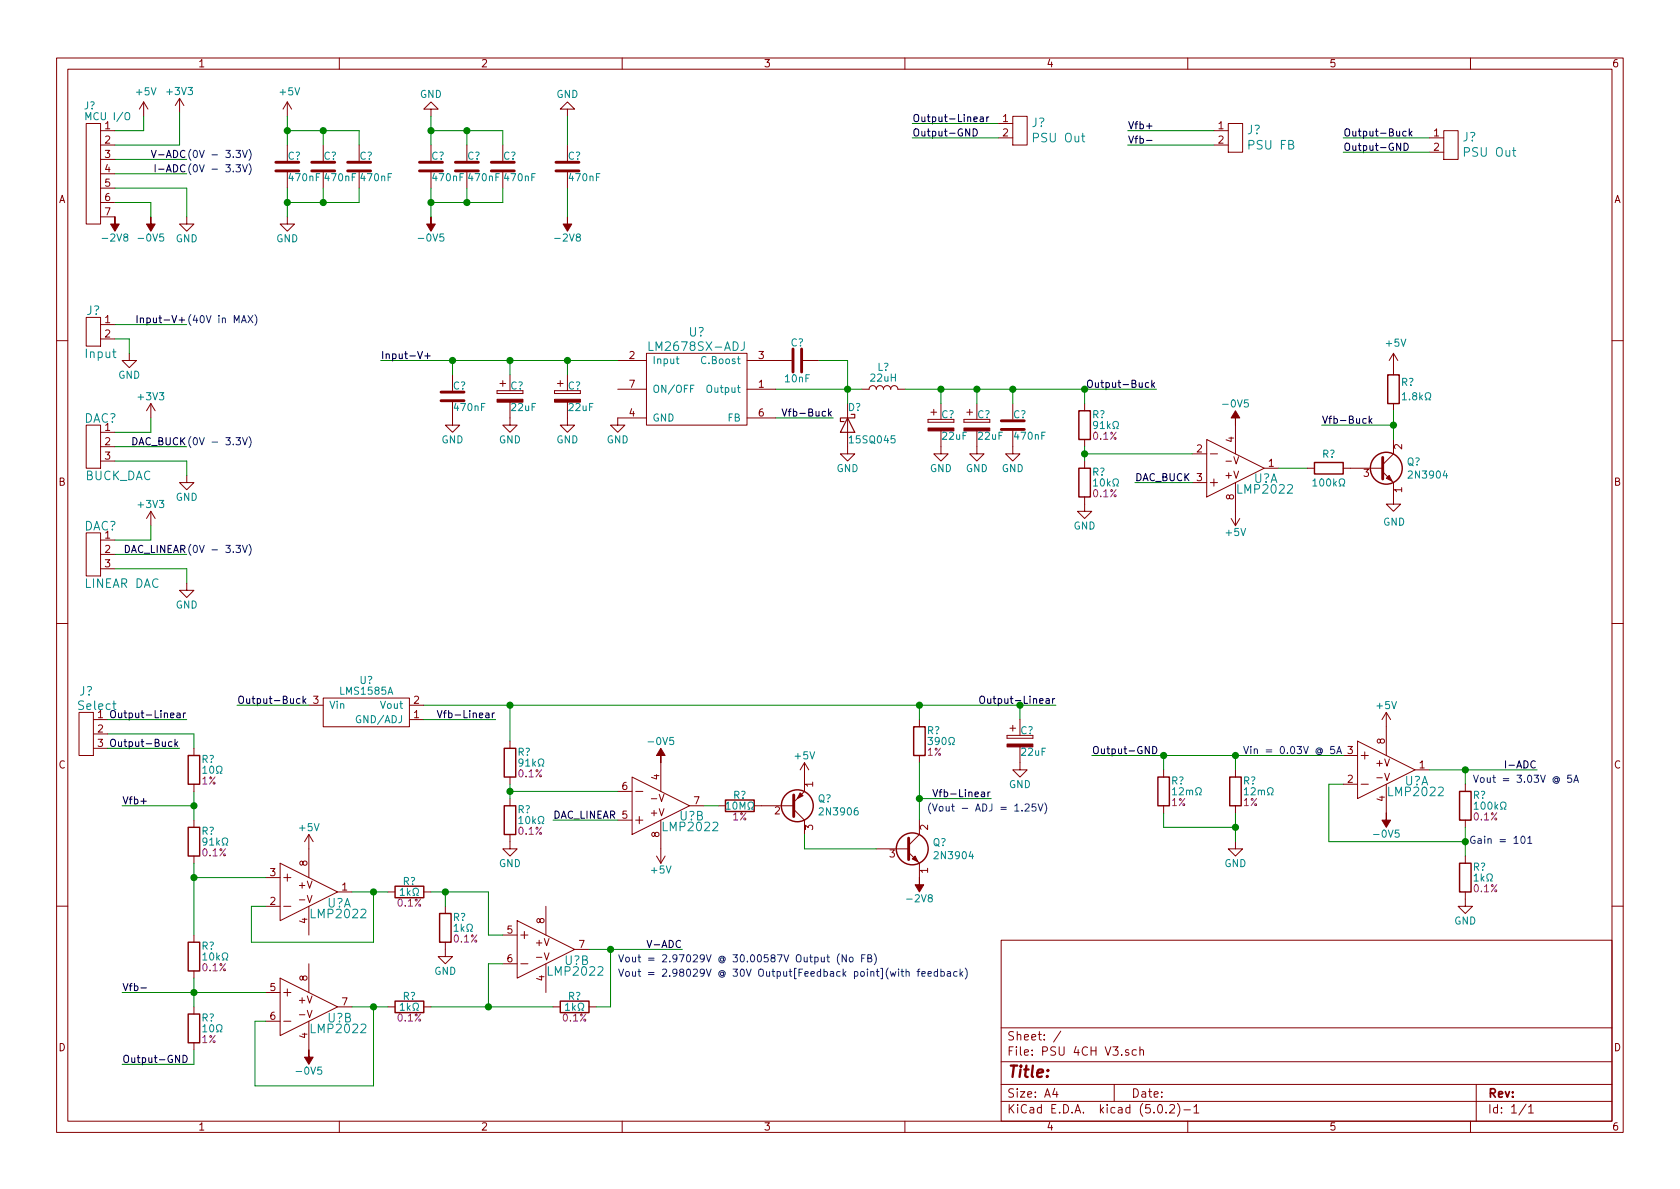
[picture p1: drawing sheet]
EESchema Schematic File Version 4
EELAYER 26 0
EELAYER END
$Descr A4 11693 8268
encoding utf-8
Sheet 1 1
Title ""
Date ""
Rev ""
Comp ""
Comment1 ""
Comment2 ""
Comment3 ""
Comment4 ""
$EndDescr
$Comp
L Custom_Library:LMP2022 U?
U 1 1
P 9650 5350
F 0 "U?" H 9775 5275 60  0000 L CNN
F 1 "LMP2022" H 9650 5200 60  0000 L CNN
F 2 "Housings_SSOP:VSSOP-8_3.0x3.0mm_Pitch0.65mm" H 9650 5350 60  0001 C CNN
F 3 "" H 9650 5350 60  0000 C CNN
	1    9650 5350
	1    0    0    -1  
$EndComp
$Comp
L Custom_Library:-0V5 #PWR?
U 1 1
P 9650 5650
F 0 "#PWR?" H 9650 5750 50  0001 C CNN
F 1 "-0V5" H 9650 5800 50  0000 C CNN
F 2 "" H 9650 5650 50  0000 C CNN
F 3 "" H 9650 5650 50  0000 C CNN
	1    9650 5650
	-1   0    0    1   
$EndComp
$Comp
L power:+5V #PWR?
U 1 1
P 9650 5050
F 0 "#PWR?" H 9650 4900 50  0001 C CNN
F 1 "+5V" H 9650 5200 50  0000 C CNN
F 2 "" H 9650 5050 50  0001 C CNN
F 3 "" H 9650 5050 50  0001 C CNN
	1    9650 5050
	1    0    0    -1  
$EndComp
$Comp
L power:GND #PWR?
U 1 1
P 8600 5850
F 0 "#PWR?" H 8600 5600 50  0001 C CNN
F 1 "GND" H 8600 5700 50  0000 C CNN
F 2 "" H 8600 5850 50  0001 C CNN
F 3 "" H 8600 5850 50  0001 C CNN
	1    8600 5850
	1    0    0    -1  
$EndComp
Connection ~ 8600 5250
Wire Wire Line
	8600 5250 8600 5350
$Comp
L Device:R R?
U 1 1
P 10200 5600
F 0 "R?" H 10250 5675 50  0000 L CNN
F 1 "100kΩ" H 10250 5600 50  0000 L CNN
F 2 "Resistors_SMD:R_0603_HandSoldering" V 10130 5600 50  0001 C CNN
F 3 "~" H 10200 5600 50  0001 C CNN
F 4 "0.1%" H 10250 5525 50  0000 L CNN "Tolerance"
F 5 "https://www.digikey.sg/product-detail/en/panasonic-electronic-components/ERA-3AEB104V/P100KDBCT-ND/1466100" H 10200 5600 50  0001 C CNN "Link"
	1    10200 5600
	1    0    0    -1  
$EndComp
$Comp
L Device:R R?
U 1 1
P 10200 6100
F 0 "R?" H 10250 6175 50  0000 L CNN
F 1 "1kΩ" H 10250 6100 50  0000 L CNN
F 2 "Resistors_SMD:R_0603_HandSoldering" V 10130 6100 50  0001 C CNN
F 3 "~" H 10200 6100 50  0001 C CNN
F 4 "0.1%" H 10250 6025 50  0000 L CNN "Tolerance"
F 5 "https://www.digikey.sg/product-detail/en/panasonic-electronic-components/ERA-3AEB102V/P1.0KDBCT-ND/1466052" H 10200 6100 50  0001 C CNN "Link"
	1    10200 6100
	1    0    0    -1  
$EndComp
$Comp
L power:GND #PWR?
U 1 1
P 10200 6250
F 0 "#PWR?" H 10200 6000 50  0001 C CNN
F 1 "GND" H 10200 6100 50  0000 C CNN
F 2 "" H 10200 6250 50  0001 C CNN
F 3 "" H 10200 6250 50  0001 C CNN
	1    10200 6250
	1    0    0    -1  
$EndComp
Wire Wire Line
	10200 5950 10200 5850
Wire Wire Line
	10200 5850 9250 5850
Wire Wire Line
	9250 5850 9250 5450
Wire Wire Line
	9250 5450 9350 5450
Connection ~ 10200 5850
Wire Wire Line
	10200 5850 10200 5750
Wire Wire Line
	10200 5450 10200 5350
Wire Wire Line
	10200 5350 9950 5350
Wire Wire Line
	8100 5350 8100 5250
Wire Wire Line
	8100 5250 8600 5250
Wire Wire Line
	8600 5850 8600 5750
Wire Wire Line
	8600 5750 8100 5750
Wire Wire Line
	8100 5750 8100 5650
Connection ~ 8600 5750
Wire Wire Line
	8600 5750 8600 5650
Text Notes 10250 5450 0    50   ~ 0
Vout = 3.03V @ 5A
Text Notes 8650 5250 0    50   ~ 0
Vin = 0.03V @ 5A
Wire Wire Line
	8600 5250 9350 5250
Text Notes 10225 5875 0    50   ~ 0
Gain = 101
$Comp
L Device:R R?
U 1 1
P 8100 5500
F 0 "R?" H 8150 5575 50  0000 L CNN
F 1 "12mΩ" H 8150 5500 50  0000 L CNN
F 2 "Resistors_SMD:R_0805_HandSoldering" V 8030 5500 50  0001 C CNN
F 3 "~" H 8100 5500 50  0001 C CNN
F 4 "1%" H 8150 5425 50  0000 L CNN "Tolerance"
F 5 "https://www.digikey.sg/product-detail/en/susumu/KRL1220E-M-R012-F-T5/408-1545-1-ND/3737727" H 8100 5500 50  0001 C CNN "Link"
	1    8100 5500
	1    0    0    -1  
$EndComp
$Comp
L Device:R R?
U 1 1
P 8600 5500
F 0 "R?" H 8650 5575 50  0000 L CNN
F 1 "12mΩ" H 8650 5500 50  0000 L CNN
F 2 "Resistors_SMD:R_0805_HandSoldering" V 8530 5500 50  0001 C CNN
F 3 "~" H 8600 5500 50  0001 C CNN
F 4 "1%" H 8650 5425 50  0000 L CNN "Tolerance"
F 5 "https://www.digikey.sg/product-detail/en/susumu/KRL1220E-M-R012-F-T5/408-1545-1-ND/3737727" H 8600 5500 50  0001 C CNN "Link"
	1    8600 5500
	1    0    0    -1  
$EndComp
Text Label 6350 850  0    50   ~ 0
Output-Linear
Text Label 6350 950  0    50   ~ 0
Output-GND
Wire Wire Line
	6350 850  6950 850 
Wire Wire Line
	8450 900  7850 900 
Wire Wire Line
	7600 5250 8100 5250
Connection ~ 8100 5250
Text Label 7600 5250 0    50   ~ 0
Output-GND
Wire Wire Line
	8450 1000 7850 1000
Text Label 7850 1000 0    50   ~ 0
Vfb-
Text Label 7850 900  0    50   ~ 0
Vfb+
Text Label 850  5600 0    50   ~ 0
Vfb+
Wire Wire Line
	1350 5100 1350 5200
Wire Wire Line
	1350 5500 1350 5600
Wire Wire Line
	1350 5600 850  5600
$Comp
L Device:R R?
U 1 1
P 1350 7150
F 0 "R?" H 1400 7225 50  0000 L CNN
F 1 "10Ω" H 1400 7150 50  0000 L CNN
F 2 "Resistors_SMD:R_0603_HandSoldering" V 1280 7150 50  0001 C CNN
F 3 "~" H 1350 7150 50  0001 C CNN
F 4 "1%" H 1400 7075 50  0000 L CNN "Tolerance"
F 5 "https://www.digikey.sg/product-detail/en/stackpole-electronics-inc/RNCP0603FTD10R0/RNCP0603FTD10R0CT-ND/2240413" H 1350 7150 50  0001 C CNN "Link"
	1    1350 7150
	1    0    0    -1  
$EndComp
Wire Wire Line
	1350 6900 1350 7000
Wire Wire Line
	1350 7300 1350 7400
Wire Wire Line
	1350 7400 850  7400
Text Label 850  6900 0    50   ~ 0
Vfb-
Text Label 850  7400 0    50   ~ 0
Output-GND
$Comp
L Device:R R?
U 1 1
P 1350 5850
F 0 "R?" H 1400 5925 50  0000 L CNN
F 1 "91kΩ" H 1400 5850 50  0000 L CNN
F 2 "Resistors_SMD:R_0603_HandSoldering" V 1280 5850 50  0001 C CNN
F 3 "~" H 1350 5850 50  0001 C CNN
F 4 "0.1%" H 1400 5775 50  0000 L CNN "Tolerance"
F 5 "https://www.digikey.sg/product-detail/en/panasonic-electronic-components/ERJ-PB3B9102V/P20196CT-ND/6214451" H 1350 5850 50  0001 C CNN "Link"
	1    1350 5850
	1    0    0    -1  
$EndComp
$Comp
L Device:R R?
U 1 1
P 1350 6650
F 0 "R?" H 1400 6725 50  0000 L CNN
F 1 "10kΩ" H 1400 6650 50  0000 L CNN
F 2 "Resistors_SMD:R_0603_HandSoldering" V 1280 6650 50  0001 C CNN
F 3 "~" H 1350 6650 50  0001 C CNN
F 4 "0.1%" H 1400 6575 50  0000 L CNN "Tolerance"
F 5 "https://www.digikey.sg/product-detail/en/panasonic-electronic-components/ERA-3AEB103V/P10KDBCT-ND/1466076" H 1350 6650 50  0001 C CNN "Link"
	1    1350 6650
	1    0    0    -1  
$EndComp
Connection ~ 1350 6900
$Comp
L Custom_Library:LMP2022 U?
U 1 1
P 2150 6200
F 0 "U?" H 2275 6125 60  0000 L CNN
F 1 "LMP2022" H 2150 6050 60  0000 L CNN
F 2 "Housings_SSOP:VSSOP-8_3.0x3.0mm_Pitch0.65mm" H 2150 6200 60  0001 C CNN
F 3 "" H 2150 6200 60  0000 C CNN
	1    2150 6200
	1    0    0    -1  
$EndComp
$Comp
L Custom_Library:LMP2022 U?
U 2 1
P 2150 7000
F 0 "U?" H 2275 6925 60  0000 L CNN
F 1 "LMP2022" H 2150 6850 60  0000 L CNN
F 2 "Housings_SSOP:VSSOP-8_3.0x3.0mm_Pitch0.65mm" H 2150 7000 60  0001 C CNN
F 3 "" H 2150 7000 60  0000 C CNN
	2    2150 7000
	1    0    0    -1  
$EndComp
$Comp
L Custom_Library:-0V5 #PWR?
U 1 1
P 2150 7300
F 0 "#PWR?" H 2150 7400 50  0001 C CNN
F 1 "-0V5" H 2150 7450 50  0000 C CNN
F 2 "" H 2150 7300 50  0000 C CNN
F 3 "" H 2150 7300 50  0000 C CNN
	1    2150 7300
	-1   0    0    1   
$EndComp
$Comp
L power:+5V #PWR?
U 1 1
P 2150 5900
F 0 "#PWR?" H 2150 5750 50  0001 C CNN
F 1 "+5V" H 2150 6050 50  0000 C CNN
F 2 "" H 2150 5900 50  0001 C CNN
F 3 "" H 2150 5900 50  0001 C CNN
	1    2150 5900
	1    0    0    -1  
$EndComp
Wire Wire Line
	1850 7100 1775 7100
Wire Wire Line
	2600 7000 2450 7000
Wire Wire Line
	1350 6800 1350 6900
Wire Wire Line
	1350 6500 1350 6100
Wire Wire Line
	1350 5700 1350 5600
Connection ~ 1350 5600
Wire Wire Line
	850  6900 1350 6900
Wire Wire Line
	1350 6900 1850 6900
Wire Wire Line
	1850 6100 1350 6100
Connection ~ 1350 6100
Wire Wire Line
	1350 6100 1350 6000
Wire Wire Line
	1850 6300 1750 6300
Wire Wire Line
	1750 6300 1750 6550
Wire Wire Line
	1750 6550 2600 6550
Wire Wire Line
	2600 6550 2600 6200
Wire Wire Line
	2600 6200 2450 6200
$Comp
L Device:R R?
U 1 1
P 2850 7000
F 0 "R?" V 2775 7000 50  0000 C CNN
F 1 "1kΩ" V 2850 7000 50  0000 C CNN
F 2 "Resistors_SMD:R_0603_HandSoldering" V 2780 7000 50  0001 C CNN
F 3 "~" H 2850 7000 50  0001 C CNN
F 4 "0.1%" V 2925 7000 50  0000 C CNN "Tolerance"
F 5 "https://www.digikey.sg/product-detail/en/panasonic-electronic-components/ERA-3AEB102V/P1.0KDBCT-ND/1466052" H 2850 7000 50  0001 C CNN "Link"
	1    2850 7000
	0    1    1    0   
$EndComp
$Comp
L Device:R R?
U 1 1
P 2850 6200
F 0 "R?" V 2775 6200 50  0000 C CNN
F 1 "1kΩ" V 2850 6200 50  0000 C CNN
F 2 "Resistors_SMD:R_0603_HandSoldering" V 2780 6200 50  0001 C CNN
F 3 "~" H 2850 6200 50  0001 C CNN
F 4 "0.1%" V 2925 6200 50  0000 C CNN "Tolerance"
F 5 "https://www.digikey.sg/product-detail/en/panasonic-electronic-components/ERA-3AEB102V/P1.0KDBCT-ND/1466052" H 2850 6200 50  0001 C CNN "Link"
	1    2850 6200
	0    1    1    0   
$EndComp
Wire Wire Line
	1775 7550 2600 7550
Wire Wire Line
	1775 7100 1775 7550
Wire Wire Line
	2600 7000 2600 7550
$Comp
L Device:R R?
U 1 1
P 3100 6450
F 0 "R?" H 3150 6525 50  0000 L CNN
F 1 "1kΩ" H 3150 6450 50  0000 L CNN
F 2 "Resistors_SMD:R_0603_HandSoldering" V 3030 6450 50  0001 C CNN
F 3 "~" H 3100 6450 50  0001 C CNN
F 4 "0.1%" H 3150 6375 50  0000 L CNN "Tolerance"
F 5 "https://www.digikey.sg/product-detail/en/panasonic-electronic-components/ERA-3AEB102V/P1.0KDBCT-ND/1466052" H 3100 6450 50  0001 C CNN "Link"
	1    3100 6450
	1    0    0    -1  
$EndComp
$Comp
L Custom_Library:LMP2022 U?
U 2 1
P 3800 6600
F 0 "U?" H 3925 6525 60  0000 L CNN
F 1 "LMP2022" H 3800 6450 60  0000 L CNN
F 2 "Housings_SSOP:VSSOP-8_3.0x3.0mm_Pitch0.65mm" H 3800 6600 60  0001 C CNN
F 3 "" H 3800 6600 60  0000 C CNN
	2    3800 6600
	1    0    0    -1  
$EndComp
Wire Wire Line
	3000 6200 3100 6200
Wire Wire Line
	3400 6200 3400 6500
Wire Wire Line
	3400 6500 3500 6500
$Comp
L Device:R R?
U 1 1
P 4000 7000
F 0 "R?" V 3925 7000 50  0000 C CNN
F 1 "1kΩ" V 4000 7000 50  0000 C CNN
F 2 "Resistors_SMD:R_0603_HandSoldering" V 3930 7000 50  0001 C CNN
F 3 "~" H 4000 7000 50  0001 C CNN
F 4 "0.1%" V 4075 7000 50  0000 C CNN "Tolerance"
F 5 "https://www.digikey.sg/product-detail/en/panasonic-electronic-components/ERA-3AEB102V/P1.0KDBCT-ND/1466052" H 4000 7000 50  0001 C CNN "Link"
	1    4000 7000
	0    1    1    0   
$EndComp
Wire Wire Line
	3500 6700 3400 6700
Wire Wire Line
	3400 6700 3400 7000
Connection ~ 3400 7000
Wire Wire Line
	3400 7000 3000 7000
Wire Wire Line
	2600 7000 2700 7000
Connection ~ 2600 7000
Wire Wire Line
	4250 7000 4250 6600
Wire Wire Line
	4250 6600 4100 6600
Wire Wire Line
	2700 6200 2600 6200
Connection ~ 2600 6200
Text Notes 4300 6800 0    50   ~ 0
Vout = 2.98029V @ 30V Output[Feedback point](with feedback)
Text Notes 4300 6700 0    50   ~ 0
Vout = 2.97029V @ 30.00587V Output (No FB)
$Comp
L Custom_Library:LM2678T-ADJ U?
U 1 1
P 4850 2700
F 0 "U?" H 4850 3100 60  0000 C CNN
F 1 "LM2678SX-ADJ" H 4850 3000 60  0000 C CNN
F 2 "TO_SOT_Packages_SMD:TO-263-7_TabPin4" H 4850 2900 60  0001 C CNN
F 3 "" H 4850 2900 60  0000 C CNN
F 4 "https://www.digikey.sg/product-detail/en/texas-instruments/LM2678SX-ADJ-NOPB/LM2678SX-ADJ-NOPBCT-ND/3526906" H 1400 100 50  0001 C CNN "Link"
	1    4850 2700
	1    0    0    -1  
$EndComp
$Comp
L Device:C C?
U 1 1
P 5550 2500
F 0 "C?" V 5425 2500 50  0000 C CNN
F 1 "10nF" V 5675 2500 50  0000 C CNN
F 2 "Capacitors_SMD:C_0805_HandSoldering" H 5588 2350 50  0001 C CNN
F 3 "~" H 5550 2500 50  0001 C CNN
	1    5550 2500
	0    1    1    0   
$EndComp
$Comp
L Device:D_Schottky D?
U 1 1
P 5900 2950
F 0 "D?" V 5775 2950 50  0000 L CNN
F 1 "15SQ045" V 6000 2950 50  0000 L CNN
F 2 "Diodes_ThroughHole:D_P600_R-6_P20.00mm_Horizontal" H 5900 2950 50  0001 C CNN
F 3 "http://www.smc-diodes.com/propdf/15SQ%20SERIES%20N0129%20REV.C.pdf" H 5900 2950 50  0001 C CNN
F 4 "https://www.digikey.sg/product-detail/en/smc-diode-solutions/15SQ045TR/1655-1354-1-ND/6022799" H 1400 100 50  0001 C CNN "Link"
	1    5900 2950
	0    1    1    0   
$EndComp
$Comp
L Device:L L?
U 1 1
P 6150 2700
F 0 "L?" V 6300 2700 50  0000 C CNN
F 1 "22uH" V 6225 2700 50  0000 C CNN
F 2 "Custom Github:Inductor-22uH-5.4A" H 6150 2700 50  0001 C CNN
F 3 "~" H 6150 2700 50  0001 C CNN
	1    6150 2700
	0    -1   -1   0   
$EndComp
$Comp
L Device:CP C?
U 1 1
P 6550 2950
F 0 "C?" H 6550 3025 50  0000 L CNN
F 1 "22uF" H 6550 2875 50  0000 L CNN
F 2 "Custom Github:Cap_Pol_Radial_D8_P2" H 6588 2800 50  0001 C CNN
F 3 "~" H 6550 2950 50  0001 C CNN
	1    6550 2950
	1    0    0    -1  
$EndComp
Wire Wire Line
	6550 2800 6550 2700
Wire Wire Line
	6550 2700 6300 2700
Wire Wire Line
	6000 2700 5900 2700
Wire Wire Line
	5900 2800 5900 2700
Connection ~ 5900 2700
Wire Wire Line
	5900 2700 5400 2700
$Comp
L power:GND #PWR?
U 1 1
P 5900 3100
F 0 "#PWR?" H 5900 2850 50  0001 C CNN
F 1 "GND" H 5900 2950 50  0000 C CNN
F 2 "" H 5900 3100 50  0001 C CNN
F 3 "" H 5900 3100 50  0001 C CNN
	1    5900 3100
	1    0    0    -1  
$EndComp
$Comp
L power:GND #PWR?
U 1 1
P 6550 3100
F 0 "#PWR?" H 6550 2850 50  0001 C CNN
F 1 "GND" H 6550 2950 50  0000 C CNN
F 2 "" H 6550 3100 50  0001 C CNN
F 3 "" H 6550 3100 50  0001 C CNN
	1    6550 3100
	1    0    0    -1  
$EndComp
$Comp
L power:GND #PWR?
U 1 1
P 4300 2900
F 0 "#PWR?" H 4300 2650 50  0001 C CNN
F 1 "GND" H 4300 2750 50  0000 C CNN
F 2 "" H 4300 2900 50  0001 C CNN
F 3 "" H 4300 2900 50  0001 C CNN
	1    4300 2900
	1    0    0    -1  
$EndComp
$Comp
L Device:CP C?
U 1 1
P 3950 2750
F 0 "C?" H 3950 2825 50  0000 L CNN
F 1 "22uF" H 3950 2675 50  0000 L CNN
F 2 "Custom Github:Cap_Pol_Radial_D8_P2" H 3988 2600 50  0001 C CNN
F 3 "~" H 3950 2750 50  0001 C CNN
	1    3950 2750
	1    0    0    -1  
$EndComp
$Comp
L Device:CP C?
U 1 1
P 3550 2750
F 0 "C?" H 3550 2825 50  0000 L CNN
F 1 "22uF" H 3550 2675 50  0000 L CNN
F 2 "Custom Github:Cap_Pol_Radial_D8_P2" H 3588 2600 50  0001 C CNN
F 3 "~" H 3550 2750 50  0001 C CNN
	1    3550 2750
	1    0    0    -1  
$EndComp
$Comp
L Device:C C?
U 1 1
P 3150 2750
F 0 "C?" H 3150 2825 50  0000 L CNN
F 1 "470nF" H 3150 2675 50  0000 L CNN
F 2 "Capacitors_SMD:C_0603_HandSoldering" H 3188 2600 50  0001 C CNN
F 3 "~" H 3150 2750 50  0001 C CNN
	1    3150 2750
	1    0    0    -1  
$EndComp
Wire Wire Line
	3150 2500 3150 2600
Wire Wire Line
	3150 2500 3550 2500
$Comp
L power:GND #PWR?
U 1 1
P 3150 2900
F 0 "#PWR?" H 3150 2650 50  0001 C CNN
F 1 "GND" H 3150 2750 50  0000 C CNN
F 2 "" H 3150 2900 50  0001 C CNN
F 3 "" H 3150 2900 50  0001 C CNN
	1    3150 2900
	1    0    0    -1  
$EndComp
$Comp
L power:GND #PWR?
U 1 1
P 3550 2900
F 0 "#PWR?" H 3550 2650 50  0001 C CNN
F 1 "GND" H 3550 2750 50  0000 C CNN
F 2 "" H 3550 2900 50  0001 C CNN
F 3 "" H 3550 2900 50  0001 C CNN
	1    3550 2900
	1    0    0    -1  
$EndComp
$Comp
L power:GND #PWR?
U 1 1
P 3950 2900
F 0 "#PWR?" H 3950 2650 50  0001 C CNN
F 1 "GND" H 3950 2750 50  0000 C CNN
F 2 "" H 3950 2900 50  0001 C CNN
F 3 "" H 3950 2900 50  0001 C CNN
	1    3950 2900
	1    0    0    -1  
$EndComp
Wire Wire Line
	3950 2600 3950 2500
Connection ~ 3950 2500
Wire Wire Line
	3950 2500 4300 2500
Wire Wire Line
	3550 2500 3550 2600
Connection ~ 3550 2500
Wire Wire Line
	3550 2500 3950 2500
Wire Wire Line
	5700 2500 5900 2500
Wire Wire Line
	5900 2500 5900 2700
$Comp
L Custom_Library:LMP2022 U?
U 1 1
P 8600 3250
F 0 "U?" H 8725 3325 60  0000 L CNN
F 1 "LMP2022" H 8600 3400 60  0000 L CNN
F 2 "Housings_SSOP:VSSOP-8_3.0x3.0mm_Pitch0.65mm" H 8600 3250 60  0001 C CNN
F 3 "" H 8600 3250 60  0000 C CNN
	1    8600 3250
	1    0    0    1   
$EndComp
$Comp
L Device:R R?
U 1 1
P 7550 2950
F 0 "R?" H 7600 3025 50  0000 L CNN
F 1 "91kΩ" H 7600 2950 50  0000 L CNN
F 2 "Resistors_SMD:R_0603_HandSoldering" V 7480 2950 50  0001 C CNN
F 3 "~" H 7550 2950 50  0001 C CNN
F 4 "0.1%" H 7600 2875 50  0000 L CNN "Tolerance"
F 5 "https://www.digikey.sg/product-detail/en/panasonic-electronic-components/ERJ-PB3B9102V/P20196CT-ND/6214451" H 7550 2950 50  0001 C CNN "Link"
	1    7550 2950
	1    0    0    -1  
$EndComp
$Comp
L Device:R R?
U 1 1
P 7550 3350
F 0 "R?" H 7600 3425 50  0000 L CNN
F 1 "10kΩ" H 7600 3350 50  0000 L CNN
F 2 "Resistors_SMD:R_0603_HandSoldering" V 7480 3350 50  0001 C CNN
F 3 "~" H 7550 3350 50  0001 C CNN
F 4 "0.1%" H 7600 3275 50  0000 L CNN "Tolerance"
F 5 "https://www.digikey.sg/product-detail/en/panasonic-electronic-components/ERA-3AEB103V/P10KDBCT-ND/1466076" H 7550 3350 50  0001 C CNN "Link"
	1    7550 3350
	1    0    0    -1  
$EndComp
$Comp
L power:GND #PWR?
U 1 1
P 7550 3500
F 0 "#PWR?" H 7550 3250 50  0001 C CNN
F 1 "GND" H 7550 3350 50  0000 C CNN
F 2 "" H 7550 3500 50  0001 C CNN
F 3 "" H 7550 3500 50  0001 C CNN
	1    7550 3500
	1    0    0    -1  
$EndComp
$Comp
L power:+5V #PWR?
U 1 1
P 8600 3550
F 0 "#PWR?" H 8600 3400 50  0001 C CNN
F 1 "+5V" H 8600 3700 50  0000 C CNN
F 2 "" H 8600 3550 50  0001 C CNN
F 3 "" H 8600 3550 50  0001 C CNN
	1    8600 3550
	-1   0    0    1   
$EndComp
$Comp
L Custom_Library:-0V5 #PWR?
U 1 1
P 8600 2950
F 0 "#PWR?" H 8600 3050 50  0001 C CNN
F 1 "-0V5" H 8600 3100 50  0000 C CNN
F 2 "" H 8600 2950 50  0000 C CNN
F 3 "" H 8600 2950 50  0000 C CNN
	1    8600 2950
	1    0    0    -1  
$EndComp
Wire Wire Line
	7550 3150 7550 3100
Wire Wire Line
	7550 3200 7550 3150
Connection ~ 7550 3150
Wire Wire Line
	7550 2800 7550 2700
Wire Wire Line
	7550 3150 8300 3150
Text Label 7900 3350 0    50   ~ 0
DAC_BUCK
Text Label 8050 2700 2    50   ~ 0
Output-Buck
Wire Wire Line
	8050 2700 7550 2700
Connection ~ 7550 2700
Wire Wire Line
	3150 2500 2650 2500
Connection ~ 3150 2500
Text Label 2650 2500 0    50   ~ 0
Input-V+
Text Label 5800 2900 2    50   ~ 0
Vfb-Buck
$Comp
L Custom_Library:-0V5 #PWR?
U 1 1
P 1050 1500
F 0 "#PWR?" H 1050 1600 50  0001 C CNN
F 1 "-0V5" H 1050 1650 50  0000 C CNN
F 2 "" H 1050 1500 50  0000 C CNN
F 3 "" H 1050 1500 50  0000 C CNN
	1    1050 1500
	-1   0    0    1   
$EndComp
$Comp
L power:GND #PWR?
U 1 1
P 1300 1500
F 0 "#PWR?" H 1300 1250 50  0001 C CNN
F 1 "GND" H 1300 1350 50  0000 C CNN
F 2 "" H 1300 1500 50  0001 C CNN
F 3 "" H 1300 1500 50  0001 C CNN
	1    1300 1500
	1    0    0    -1  
$EndComp
$Comp
L power:+5V #PWR?
U 1 1
P 1000 800
F 0 "#PWR?" H 1000 650 50  0001 C CNN
F 1 "+5V" H 1015 973 50  0000 C CNN
F 2 "" H 1000 800 50  0001 C CNN
F 3 "" H 1000 800 50  0001 C CNN
	1    1000 800 
	1    0    0    -1  
$EndComp
Wire Wire Line
	1000 800  1000 900 
Wire Wire Line
	1000 900  800  900 
Text Label 4750 6600 2    50   ~ 0
V-ADC
Wire Wire Line
	4750 6600 4250 6600
Connection ~ 4250 6600
Text Label 10700 5350 2    50   ~ 0
I-ADC
Wire Wire Line
	10700 5350 10200 5350
Connection ~ 10200 5350
Text Label 1300 1100 2    50   ~ 0
V-ADC
Text Label 1300 1200 2    50   ~ 0
I-ADC
Wire Wire Line
	800  1200 1300 1200
Wire Wire Line
	1300 1100 800  1100
Wire Wire Line
	800  1000 1250 1000
$Comp
L power:GND #PWR?
U 1 1
P 3100 6600
F 0 "#PWR?" H 3100 6350 50  0001 C CNN
F 1 "GND" H 3100 6450 50  0000 C CNN
F 2 "" H 3100 6600 50  0001 C CNN
F 3 "" H 3100 6600 50  0001 C CNN
	1    3100 6600
	1    0    0    -1  
$EndComp
Wire Wire Line
	3100 6300 3100 6200
Connection ~ 3100 6200
Wire Wire Line
	3100 6200 3400 6200
$Comp
L Device:R R?
U 1 1
P 1350 5350
F 0 "R?" H 1400 5425 50  0000 L CNN
F 1 "10Ω" H 1400 5350 50  0000 L CNN
F 2 "Resistors_SMD:R_0603_HandSoldering" V 1280 5350 50  0001 C CNN
F 3 "~" H 1350 5350 50  0001 C CNN
F 4 "1%" H 1400 5275 50  0000 L CNN "Tolerance"
F 5 "https://www.digikey.sg/product-detail/en/stackpole-electronics-inc/RNCP0603FTD10R0/RNCP0603FTD10R0CT-ND/2240413" H 1350 5350 50  0001 C CNN "Link"
	1    1350 5350
	1    0    0    -1  
$EndComp
$Comp
L Device:R R?
U 1 1
P 3550 5300
F 0 "R?" H 3600 5375 50  0000 L CNN
F 1 "91kΩ" H 3600 5300 50  0000 L CNN
F 2 "Resistors_SMD:R_0603_HandSoldering" V 3480 5300 50  0001 C CNN
F 3 "~" H 3550 5300 50  0001 C CNN
F 4 "0.1%" H 3600 5225 50  0000 L CNN "Tolerance"
F 5 "https://www.digikey.sg/product-detail/en/panasonic-electronic-components/ERJ-PB3B9102V/P20196CT-ND/6214451" H 3550 5300 50  0001 C CNN "Link"
	1    3550 5300
	1    0    0    -1  
$EndComp
$Comp
L Device:R R?
U 1 1
P 3550 5700
F 0 "R?" H 3600 5775 50  0000 L CNN
F 1 "10kΩ" H 3600 5700 50  0000 L CNN
F 2 "Resistors_SMD:R_0603_HandSoldering" V 3480 5700 50  0001 C CNN
F 3 "~" H 3550 5700 50  0001 C CNN
F 4 "0.1%" H 3600 5625 50  0000 L CNN "Tolerance"
F 5 "https://www.digikey.sg/product-detail/en/panasonic-electronic-components/ERA-3AEB103V/P10KDBCT-ND/1466076" H 3550 5700 50  0001 C CNN "Link"
	1    3550 5700
	1    0    0    -1  
$EndComp
$Comp
L power:GND #PWR?
U 1 1
P 3550 5850
F 0 "#PWR?" H 3550 5600 50  0001 C CNN
F 1 "GND" H 3550 5700 50  0000 C CNN
F 2 "" H 3550 5850 50  0001 C CNN
F 3 "" H 3550 5850 50  0001 C CNN
	1    3550 5850
	1    0    0    -1  
$EndComp
Text Label 3450 5000 2    50   ~ 0
Vfb-Linear
Wire Wire Line
	5400 2900 5800 2900
Text Label 9200 2950 0    50   ~ 0
Vfb-Buck
Wire Wire Line
	7900 3350 8300 3350
$Comp
L Custom_Library:-2V8 #PWR?
U 1 1
P 800 1500
F 0 "#PWR?" H 800 1600 50  0001 C CNN
F 1 "-2V8" H 800 1650 50  0000 C CNN
F 2 "" H 800 1500 50  0000 C CNN
F 3 "" H 800 1500 50  0000 C CNN
	1    800  1500
	-1   0    0    1   
$EndComp
Text Label 3850 5700 0    50   ~ 0
DAC_LINEAR
$Comp
L Custom_Library:LMS1585A U?
U 1 1
P 2550 4900
F 0 "U?" H 2550 5075 50  0000 C CNN
F 1 "LMS1585A" H 2550 5000 50  0000 C CNN
F 2 "TO_SOT_Packages_SMD:TO-263-3_TabPin2" H 2550 4900 50  0001 C CNN
F 3 "" H 2550 4900 50  0001 C CNN
F 4 "https://www.digikey.sg/product-detail/en/texas-instruments/LMS1585ACSX-ADJ-NOPB/LMS1585ACSX-ADJ-NOPBCT-ND/3527075" H -1200 1750 50  0001 C CNN "Link"
	1    2550 4900
	1    0    0    -1  
$EndComp
Text Label 1650 4900 0    50   ~ 0
Output-Buck
Wire Wire Line
	1650 4900 2150 4900
Wire Wire Line
	3450 5000 2950 5000
Wire Wire Line
	3550 4900 2950 4900
$Comp
L Device:R R?
U 1 1
P 5150 5600
F 0 "R?" V 5075 5600 50  0000 C CNN
F 1 "10MΩ" V 5150 5600 50  0000 C CNN
F 2 "Resistors_SMD:R_0603_HandSoldering" V 5080 5600 50  0001 C CNN
F 3 "~" H 5150 5600 50  0001 C CNN
F 4 "1%" V 5225 5600 50  0000 C CNN "Tolerance"
F 5 "https://www.digikey.sg/product-detail/en/stackpole-electronics-inc/RMCF0603FT75K0/RMCF0603FT75K0CT-ND/1943111" H 5150 5600 50  0001 C CNN "Link"
	1    5150 5600
	0    1    1    0   
$EndComp
$Comp
L Device:R R?
U 1 1
P 6400 5150
F 0 "R?" H 6450 5225 50  0000 L CNN
F 1 "390Ω" H 6450 5150 50  0000 L CNN
F 2 "Resistors_SMD:R_0603_HandSoldering" V 6330 5150 50  0001 C CNN
F 3 "~" H 6400 5150 50  0001 C CNN
F 4 "1%" H 6450 5075 50  0000 L CNN "Tolerance"
F 5 "https://www.digikey.sg/product-detail/en/panasonic-electronic-components/ERJ-3EKF6800V/P680HCT-ND/1746801" H 6400 5150 50  0001 C CNN "Link"
	1    6400 5150
	1    0    0    -1  
$EndComp
$Comp
L Custom_Library:-2V8 #PWR?
U 1 1
P 6400 6100
F 0 "#PWR?" H 6400 6200 50  0001 C CNN
F 1 "-2V8" H 6400 6250 50  0000 C CNN
F 2 "" H 6400 6100 50  0000 C CNN
F 3 "" H 6400 6100 50  0000 C CNN
	1    6400 6100
	-1   0    0    1   
$EndComp
Wire Wire Line
	7100 4900 7100 5000
Wire Wire Line
	3550 4900 3550 5150
Text Label 6900 5550 2    50   ~ 0
Vfb-Linear
Wire Wire Line
	3550 4900 6400 4900
Connection ~ 3550 4900
Wire Wire Line
	4150 7000 4250 7000
Wire Wire Line
	3400 7000 3850 7000
$Comp
L Device:CP C?
U 1 1
P 6800 2950
F 0 "C?" H 6800 3025 50  0000 L CNN
F 1 "22uF" H 6800 2875 50  0000 L CNN
F 2 "Custom Github:Cap_Pol_Radial_D8_P2" H 6838 2800 50  0001 C CNN
F 3 "~" H 6800 2950 50  0001 C CNN
	1    6800 2950
	1    0    0    -1  
$EndComp
$Comp
L power:GND #PWR?
U 1 1
P 6800 3100
F 0 "#PWR?" H 6800 2850 50  0001 C CNN
F 1 "GND" H 6800 2950 50  0000 C CNN
F 2 "" H 6800 3100 50  0001 C CNN
F 3 "" H 6800 3100 50  0001 C CNN
	1    6800 3100
	1    0    0    -1  
$EndComp
Wire Wire Line
	6550 2700 6800 2700
Connection ~ 6550 2700
Wire Wire Line
	6800 2700 6800 2800
Connection ~ 6800 2700
Wire Wire Line
	6800 2700 7050 2700
$Comp
L Device:CP C?
U 1 1
P 7100 5150
F 0 "C?" H 7100 5225 50  0000 L CNN
F 1 "22uF" H 7100 5075 50  0000 L CNN
F 2 "Custom Github:Cap_Pol_Radial_D8_P2" H 7138 5000 50  0001 C CNN
F 3 "~" H 7100 5150 50  0001 C CNN
	1    7100 5150
	1    0    0    -1  
$EndComp
$Comp
L power:GND #PWR?
U 1 1
P 7100 5300
F 0 "#PWR?" H 7100 5050 50  0001 C CNN
F 1 "GND" H 7100 5150 50  0000 C CNN
F 2 "" H 7100 5300 50  0001 C CNN
F 3 "" H 7100 5300 50  0001 C CNN
	1    7100 5300
	1    0    0    -1  
$EndComp
Text Notes 1300 1100 0    50   ~ 0
(0V - 3.3V)
Text Notes 1300 1200 0    50   ~ 0
(0V - 3.3V)
Text Notes 6450 5650 0    50   ~ 0
(Vout - ADJ = 1.25V)
$Comp
L Custom_Library:LMP2022 U?
U 2 1
P 4600 5600
F 0 "U?" H 4725 5675 60  0000 L CNN
F 1 "LMP2022" H 4600 5750 60  0000 L CNN
F 2 "Housings_SSOP:VSSOP-8_3.0x3.0mm_Pitch0.65mm" H 4600 5600 60  0001 C CNN
F 3 "" H 4600 5600 60  0000 C CNN
	2    4600 5600
	1    0    0    1   
$EndComp
$Comp
L power:+5V #PWR?
U 1 1
P 4600 5900
F 0 "#PWR?" H 4600 5750 50  0001 C CNN
F 1 "+5V" H 4600 6050 50  0000 C CNN
F 2 "" H 4600 5900 50  0001 C CNN
F 3 "" H 4600 5900 50  0001 C CNN
	1    4600 5900
	-1   0    0    1   
$EndComp
$Comp
L Custom_Library:-0V5 #PWR?
U 1 1
P 4600 5300
F 0 "#PWR?" H 4600 5400 50  0001 C CNN
F 1 "-0V5" H 4600 5450 50  0000 C CNN
F 2 "" H 4600 5300 50  0000 C CNN
F 3 "" H 4600 5300 50  0000 C CNN
	1    4600 5300
	1    0    0    -1  
$EndComp
Wire Wire Line
	3550 5450 3550 5500
Wire Wire Line
	4300 5700 3850 5700
Wire Wire Line
	4300 5500 3550 5500
Connection ~ 3550 5500
Wire Wire Line
	3550 5500 3550 5550
Wire Wire Line
	4900 5600 5000 5600
$Comp
L power:+5V #PWR?
U 1 1
P 2000 800
F 0 "#PWR?" H 2000 650 50  0001 C CNN
F 1 "+5V" H 2015 973 50  0000 C CNN
F 2 "" H 2000 800 50  0001 C CNN
F 3 "" H 2000 800 50  0001 C CNN
	1    2000 800 
	1    0    0    -1  
$EndComp
$Comp
L Device:C C?
U 1 1
P 2000 1150
F 0 "C?" H 2000 1225 50  0000 L CNN
F 1 "470nF" H 2000 1075 50  0000 L CNN
F 2 "Capacitors_SMD:C_0603_HandSoldering" H 2038 1000 50  0001 C CNN
F 3 "~" H 2000 1150 50  0001 C CNN
	1    2000 1150
	1    0    0    -1  
$EndComp
$Comp
L Device:C C?
U 1 1
P 2250 1150
F 0 "C?" H 2250 1225 50  0000 L CNN
F 1 "470nF" H 2250 1075 50  0000 L CNN
F 2 "Capacitors_SMD:C_0603_HandSoldering" H 2288 1000 50  0001 C CNN
F 3 "~" H 2250 1150 50  0001 C CNN
	1    2250 1150
	1    0    0    -1  
$EndComp
$Comp
L Device:C C?
U 1 1
P 2500 1150
F 0 "C?" H 2500 1225 50  0000 L CNN
F 1 "470nF" H 2500 1075 50  0000 L CNN
F 2 "Capacitors_SMD:C_0603_HandSoldering" H 2538 1000 50  0001 C CNN
F 3 "~" H 2500 1150 50  0001 C CNN
	1    2500 1150
	1    0    0    -1  
$EndComp
$Comp
L power:GND #PWR?
U 1 1
P 2000 1500
F 0 "#PWR?" H 2000 1250 50  0001 C CNN
F 1 "GND" H 2000 1350 50  0000 C CNN
F 2 "" H 2000 1500 50  0001 C CNN
F 3 "" H 2000 1500 50  0001 C CNN
	1    2000 1500
	1    0    0    -1  
$EndComp
$Comp
L power:GND #PWR?
U 1 1
P 3000 800
F 0 "#PWR?" H 3000 550 50  0001 C CNN
F 1 "GND" H 3000 650 50  0000 C CNN
F 2 "" H 3000 800 50  0001 C CNN
F 3 "" H 3000 800 50  0001 C CNN
	1    3000 800 
	-1   0    0    1   
$EndComp
$Comp
L Custom_Library:-0V5 #PWR?
U 1 1
P 3000 1500
F 0 "#PWR?" H 3000 1600 50  0001 C CNN
F 1 "-0V5" H 3000 1650 50  0000 C CNN
F 2 "" H 3000 1500 50  0000 C CNN
F 3 "" H 3000 1500 50  0000 C CNN
	1    3000 1500
	-1   0    0    1   
$EndComp
$Comp
L Device:C C?
U 1 1
P 3950 1150
F 0 "C?" H 3950 1225 50  0000 L CNN
F 1 "470nF" H 3950 1075 50  0000 L CNN
F 2 "Capacitors_SMD:C_0603_HandSoldering" H 3988 1000 50  0001 C CNN
F 3 "~" H 3950 1150 50  0001 C CNN
	1    3950 1150
	1    0    0    -1  
$EndComp
$Comp
L power:GND #PWR?
U 1 1
P 3950 800
F 0 "#PWR?" H 3950 550 50  0001 C CNN
F 1 "GND" H 3950 650 50  0000 C CNN
F 2 "" H 3950 800 50  0001 C CNN
F 3 "" H 3950 800 50  0001 C CNN
	1    3950 800 
	-1   0    0    1   
$EndComp
$Comp
L Custom_Library:-2V8 #PWR?
U 1 1
P 3950 1500
F 0 "#PWR?" H 3950 1600 50  0001 C CNN
F 1 "-2V8" H 3950 1650 50  0000 C CNN
F 2 "" H 3950 1500 50  0000 C CNN
F 3 "" H 3950 1500 50  0000 C CNN
	1    3950 1500
	-1   0    0    1   
$EndComp
Wire Wire Line
	2000 800  2000 900 
Wire Wire Line
	2000 1300 2000 1400
Wire Wire Line
	2500 1300 2500 1400
Wire Wire Line
	2500 1400 2250 1400
Connection ~ 2000 1400
Wire Wire Line
	2000 1400 2000 1500
Wire Wire Line
	2250 1400 2250 1300
Connection ~ 2250 1400
Wire Wire Line
	2250 1400 2000 1400
Wire Wire Line
	2250 1000 2250 900 
Wire Wire Line
	2250 900  2500 900 
Wire Wire Line
	2500 900  2500 1000
Wire Wire Line
	2250 900  2000 900 
Connection ~ 2250 900 
Connection ~ 2000 900 
Wire Wire Line
	2000 900  2000 1000
$Comp
L Device:C C?
U 1 1
P 3000 1150
F 0 "C?" H 3000 1225 50  0000 L CNN
F 1 "470nF" H 3000 1075 50  0000 L CNN
F 2 "Capacitors_SMD:C_0603_HandSoldering" H 3038 1000 50  0001 C CNN
F 3 "~" H 3000 1150 50  0001 C CNN
	1    3000 1150
	1    0    0    -1  
$EndComp
$Comp
L Device:C C?
U 1 1
P 3250 1150
F 0 "C?" H 3250 1225 50  0000 L CNN
F 1 "470nF" H 3250 1075 50  0000 L CNN
F 2 "Capacitors_SMD:C_0603_HandSoldering" H 3288 1000 50  0001 C CNN
F 3 "~" H 3250 1150 50  0001 C CNN
	1    3250 1150
	1    0    0    -1  
$EndComp
$Comp
L Device:C C?
U 1 1
P 3500 1150
F 0 "C?" H 3500 1225 50  0000 L CNN
F 1 "470nF" H 3500 1075 50  0000 L CNN
F 2 "Capacitors_SMD:C_0603_HandSoldering" H 3538 1000 50  0001 C CNN
F 3 "~" H 3500 1150 50  0001 C CNN
	1    3500 1150
	1    0    0    -1  
$EndComp
Wire Wire Line
	3000 800  3000 900 
Wire Wire Line
	3000 1300 3000 1400
Wire Wire Line
	3500 1300 3500 1400
Wire Wire Line
	3500 1400 3250 1400
Connection ~ 3000 1400
Wire Wire Line
	3000 1400 3000 1500
Wire Wire Line
	3250 1400 3250 1300
Connection ~ 3250 1400
Wire Wire Line
	3250 1400 3000 1400
Wire Wire Line
	3250 1000 3250 900 
Wire Wire Line
	3250 900  3500 900 
Wire Wire Line
	3500 900  3500 1000
Wire Wire Line
	3250 900  3000 900 
Connection ~ 3250 900 
Connection ~ 3000 900 
Wire Wire Line
	3000 900  3000 1000
Wire Wire Line
	3950 800  3950 1000
Wire Wire Line
	3950 1300 3950 1500
$Comp
L Device:C C?
U 1 1
P 7050 2950
F 0 "C?" H 7050 3025 50  0000 L CNN
F 1 "470nF" H 7050 2875 50  0000 L CNN
F 2 "Capacitors_SMD:C_0603_HandSoldering" H 7088 2800 50  0001 C CNN
F 3 "~" H 7050 2950 50  0001 C CNN
	1    7050 2950
	1    0    0    -1  
$EndComp
$Comp
L power:GND #PWR?
U 1 1
P 7050 3100
F 0 "#PWR?" H 7050 2850 50  0001 C CNN
F 1 "GND" H 7050 2950 50  0000 C CNN
F 2 "" H 7050 3100 50  0001 C CNN
F 3 "" H 7050 3100 50  0001 C CNN
	1    7050 3100
	1    0    0    -1  
$EndComp
Wire Wire Line
	7050 2800 7050 2700
Connection ~ 7050 2700
Wire Wire Line
	7050 2700 7550 2700
$Comp
L Custom_Library:Header_1X2 J?
U 1 1
P 7050 900
F 0 "J?" H 6922 958 60  0000 R CNN
F 1 "PSU Out" H 6922 852 60  0000 R CNN
F 2 "Custom Github:Terminal_Block-5mm" H 7050 900 60  0001 C CNN
F 3 "" H 7050 900 60  0000 C CNN
	1    7050 900 
	-1   0    0    -1  
$EndComp
$Comp
L Custom_Library:Header_1X2 J?
U 1 1
P 8550 950
F 0 "J?" H 8422 1008 60  0000 R CNN
F 1 "PSU FB" H 8422 902 60  0000 R CNN
F 2 "Custom Github:Pin_Header_Straight_1x02" H 8550 950 60  0001 C CNN
F 3 "" H 8550 950 60  0000 C CNN
	1    8550 950 
	-1   0    0    -1  
$EndComp
Text Label 9350 1050 0    50   ~ 0
Output-GND
Wire Wire Line
	9350 950  9950 950 
$Comp
L Custom_Library:Header_1X2 J?
U 1 1
P 10050 1000
F 0 "J?" H 9922 1058 60  0000 R CNN
F 1 "PSU Out" H 9922 952 60  0000 R CNN
F 2 "Custom Github:Terminal_Block-5mm" H 10050 1000 60  0001 C CNN
F 3 "" H 10050 1000 60  0000 C CNN
	1    10050 1000
	-1   0    0    -1  
$EndComp
Text Label 9350 950  0    50   ~ 0
Output-Buck
$Comp
L Custom_Library:Header_1X3 J?
U 1 1
P 650 5100
F 0 "J?" H 600 5400 60  0000 C CNN
F 1 "Select" H 675 5300 60  0000 C CNN
F 2 "Custom Github:Pin_Header_Straight_1x03" H 650 5100 60  0001 C CNN
F 3 "" H 650 5100 60  0000 C CNN
	1    650  5100
	1    0    0    -1  
$EndComp
Text Label 1300 5000 2    50   ~ 0
Output-Linear
Text Label 1250 5200 2    50   ~ 0
Output-Buck
Wire Wire Line
	750  5100 1350 5100
Wire Wire Line
	1300 5000 750  5000
Wire Wire Line
	1250 5200 750  5200
Wire Wire Line
	6350 950  6950 950 
Wire Wire Line
	9350 1050 9950 1050
$Comp
L Custom_Library:Header_1X3 DAC?
U 1 1
P 700 3100
F 0 "DAC?" H 700 3300 60  0000 C CNN
F 1 "BUCK_DAC" H 825 2900 60  0000 C CNN
F 2 "Custom Github:Pin_Header_Straight_1x03" H 700 3100 60  0001 C CNN
F 3 "" H 700 3100 60  0000 C CNN
	1    700  3100
	1    0    0    -1  
$EndComp
$Comp
L Custom_Library:Header_1X3 DAC?
U 1 1
P 700 3850
F 0 "DAC?" H 700 4050 60  0000 C CNN
F 1 "LINEAR DAC" H 850 3650 60  0000 C CNN
F 2 "Custom Github:Pin_Header_Straight_1x03" H 700 3850 60  0001 C CNN
F 3 "" H 700 3850 60  0000 C CNN
	1    700  3850
	1    0    0    -1  
$EndComp
$Comp
L power:GND #PWR?
U 1 1
P 1300 3300
F 0 "#PWR?" H 1300 3050 50  0001 C CNN
F 1 "GND" H 1300 3150 50  0000 C CNN
F 2 "" H 1300 3300 50  0001 C CNN
F 3 "" H 1300 3300 50  0001 C CNN
	1    1300 3300
	1    0    0    -1  
$EndComp
$Comp
L power:GND #PWR?
U 1 1
P 1300 4050
F 0 "#PWR?" H 1300 3800 50  0001 C CNN
F 1 "GND" H 1300 3900 50  0000 C CNN
F 2 "" H 1300 4050 50  0001 C CNN
F 3 "" H 1300 4050 50  0001 C CNN
	1    1300 4050
	1    0    0    -1  
$EndComp
$Comp
L power:+3V3 #PWR?
U 1 1
P 1050 3650
F 0 "#PWR?" H 1050 3500 50  0001 C CNN
F 1 "+3V3" H 1050 3800 50  0000 C CNN
F 2 "" H 1050 3650 50  0001 C CNN
F 3 "" H 1050 3650 50  0001 C CNN
	1    1050 3650
	1    0    0    -1  
$EndComp
$Comp
L power:+3V3 #PWR?
U 1 1
P 1050 2900
F 0 "#PWR?" H 1050 2750 50  0001 C CNN
F 1 "+3V3" H 1050 3050 50  0000 C CNN
F 2 "" H 1050 2900 50  0001 C CNN
F 3 "" H 1050 2900 50  0001 C CNN
	1    1050 2900
	1    0    0    -1  
$EndComp
Wire Wire Line
	1050 2900 1050 3000
Wire Wire Line
	1050 3000 800  3000
Wire Wire Line
	1300 3300 1300 3200
Wire Wire Line
	1300 3200 800  3200
Wire Wire Line
	800  3750 1050 3750
Wire Wire Line
	1050 3750 1050 3650
Wire Wire Line
	800  3950 1300 3950
Wire Wire Line
	1300 3950 1300 4050
Text Label 1300 3100 2    50   ~ 0
DAC_BUCK
Wire Wire Line
	1300 3100 800  3100
Text Label 1300 3850 2    50   ~ 0
DAC_LINEAR
Wire Wire Line
	1300 3850 800  3850
Text Notes 1300 3850 0    50   ~ 0
(0V - 3.3V)
Text Notes 1300 3100 0    50   ~ 0
(0V - 3.3V)
$Comp
L Custom_Library:Header_1X2 J?
U 1 1
P 700 2300
F 0 "J?" H 650 2450 60  0000 C CNN
F 1 "Input" H 700 2150 60  0000 C CNN
F 2 "Custom Github:Terminal_Block-5mm" H 700 2300 60  0001 C CNN
F 3 "" H 700 2300 60  0000 C CNN
	1    700  2300
	1    0    0    -1  
$EndComp
Text Label 1300 2250 2    50   ~ 0
Input-V+
$Comp
L power:GND #PWR?
U 1 1
P 900 2450
F 0 "#PWR?" H 900 2200 50  0001 C CNN
F 1 "GND" H 900 2300 50  0000 C CNN
F 2 "" H 900 2450 50  0001 C CNN
F 3 "" H 900 2450 50  0001 C CNN
	1    900  2450
	1    0    0    -1  
$EndComp
Wire Wire Line
	800  2350 900  2350
Wire Wire Line
	900  2350 900  2450
Wire Wire Line
	800  2250 1300 2250
Text Notes 1300 2250 0    50   ~ 0
(40V in MAX)
$Comp
L power:+3V3 #PWR?
U 1 1
P 1250 775
F 0 "#PWR?" H 1250 625 50  0001 C CNN
F 1 "+3V3" H 1250 925 50  0000 C CNN
F 2 "" H 1250 775 50  0001 C CNN
F 3 "" H 1250 775 50  0001 C CNN
	1    1250 775 
	1    0    0    -1  
$EndComp
Wire Wire Line
	1250 775  1250 1000
$Comp
L Custom_Library:Header_1X7 J?
U 1 1
P 700 1300
F 0 "J?" H 625 1875 50  0000 C CNN
F 1 "MCU I/O" H 750 1800 50  0000 C CNN
F 2 "Custom Github:Pin_Header_Straight_1x07" H 700 1450 50  0001 C CNN
F 3 "" H 700 1450 50  0000 C CNN
	1    700  1300
	1    0    0    -1  
$EndComp
Wire Wire Line
	1050 1500 1050 1400
Wire Wire Line
	1050 1400 800  1400
Wire Wire Line
	800  1300 1300 1300
Wire Wire Line
	1300 1300 1300 1500
$Comp
L Device:Q_PNP_EBC Q?
U 1 1
P 5500 5600
F 0 "Q?" H 5691 5554 50  0000 L CNN
F 1 "2N3906" H 5691 5645 50  0000 L CNN
F 2 "" H 5700 5700 50  0001 C CNN
F 3 "~" H 5500 5600 50  0001 C CNN
	1    5500 5600
	1    0    0    1   
$EndComp
$Comp
L Device:Q_NPN_ECB Q?
U 1 1
P 6300 5900
F 0 "Q?" H 6491 5946 50  0000 L CNN
F 1 "2N3904" H 6491 5855 50  0000 L CNN
F 2 "" H 6500 6000 50  0001 C CNN
F 3 "~" H 6300 5900 50  0001 C CNN
	1    6300 5900
	1    0    0    -1  
$EndComp
$Comp
L power:+5V #PWR?
U 1 1
P 5600 5400
F 0 "#PWR?" H 5600 5250 50  0001 C CNN
F 1 "+5V" H 5600 5550 50  0000 C CNN
F 2 "" H 5600 5400 50  0001 C CNN
F 3 "" H 5600 5400 50  0001 C CNN
	1    5600 5400
	1    0    0    -1  
$EndComp
Wire Wire Line
	6400 5000 6400 4900
Wire Wire Line
	6400 5700 6400 5550
Wire Wire Line
	6100 5900 5600 5900
Wire Wire Line
	5600 5900 5600 5800
Wire Wire Line
	6900 5550 6400 5550
Wire Wire Line
	6400 4900 7100 4900
Connection ~ 6400 4900
Text Label 7350 4900 2    50   ~ 0
Output-Linear
Connection ~ 7100 4900
Wire Wire Line
	7350 4900 7100 4900
Connection ~ 6400 5550
Wire Wire Line
	6400 5300 6400 5550
$Comp
L Device:R R?
U 1 1
P 9250 3250
F 0 "R?" V 9150 3250 50  0000 C CNN
F 1 "100kΩ" V 9350 3250 50  0000 C CNN
F 2 "Resistors_SMD:R_0603_HandSoldering" V 9180 3250 50  0001 C CNN
F 3 "~" H 9250 3250 50  0001 C CNN
F 4 "1%" V 9325 3250 50  0001 C CNN "Tolerance"
F 5 "https://www.digikey.sg/product-detail/en/stackpole-electronics-inc/RMCF0603FT75K0/RMCF0603FT75K0CT-ND/1943111" H 9250 3250 50  0001 C CNN "Link"
	1    9250 3250
	0    1    1    0   
$EndComp
Wire Wire Line
	9100 3250 8900 3250
$Comp
L Device:Q_NPN_ECB Q?
U 1 1
P 9600 3250
F 0 "Q?" H 9791 3296 50  0000 L CNN
F 1 "2N3904" H 9791 3205 50  0000 L CNN
F 2 "" H 9800 3350 50  0001 C CNN
F 3 "~" H 9600 3250 50  0001 C CNN
	1    9600 3250
	1    0    0    -1  
$EndComp
$Comp
L power:GND #PWR?
U 1 1
P 9700 3450
F 0 "#PWR?" H 9700 3200 50  0001 C CNN
F 1 "GND" H 9705 3277 50  0000 C CNN
F 2 "" H 9700 3450 50  0001 C CNN
F 3 "" H 9700 3450 50  0001 C CNN
	1    9700 3450
	1    0    0    -1  
$EndComp
$Comp
L Device:R R?
U 1 1
P 9700 2700
F 0 "R?" H 9750 2750 50  0000 L CNN
F 1 "1.8kΩ" H 9750 2650 50  0000 L CNN
F 2 "Resistors_SMD:R_0603_HandSoldering" V 9630 2700 50  0001 C CNN
F 3 "~" H 9700 2700 50  0001 C CNN
F 4 "1%" H 9750 2625 50  0001 L CNN "Tolerance"
F 5 "https://www.digikey.sg/product-detail/en/panasonic-electronic-components/ERJ-3EKF6800V/P680HCT-ND/1746801" H 9700 2700 50  0001 C CNN "Link"
	1    9700 2700
	1    0    0    -1  
$EndComp
$Comp
L power:+5V #PWR?
U 1 1
P 9700 2550
F 0 "#PWR?" H 9700 2400 50  0001 C CNN
F 1 "+5V" H 9715 2723 50  0000 C CNN
F 2 "" H 9700 2550 50  0001 C CNN
F 3 "" H 9700 2550 50  0001 C CNN
	1    9700 2550
	1    0    0    -1  
$EndComp
Wire Wire Line
	9200 2950 9700 2950
Wire Wire Line
	9700 2950 9700 3050
Wire Wire Line
	9700 2950 9700 2850
Connection ~ 9700 2950
$EndSCHEMATC
